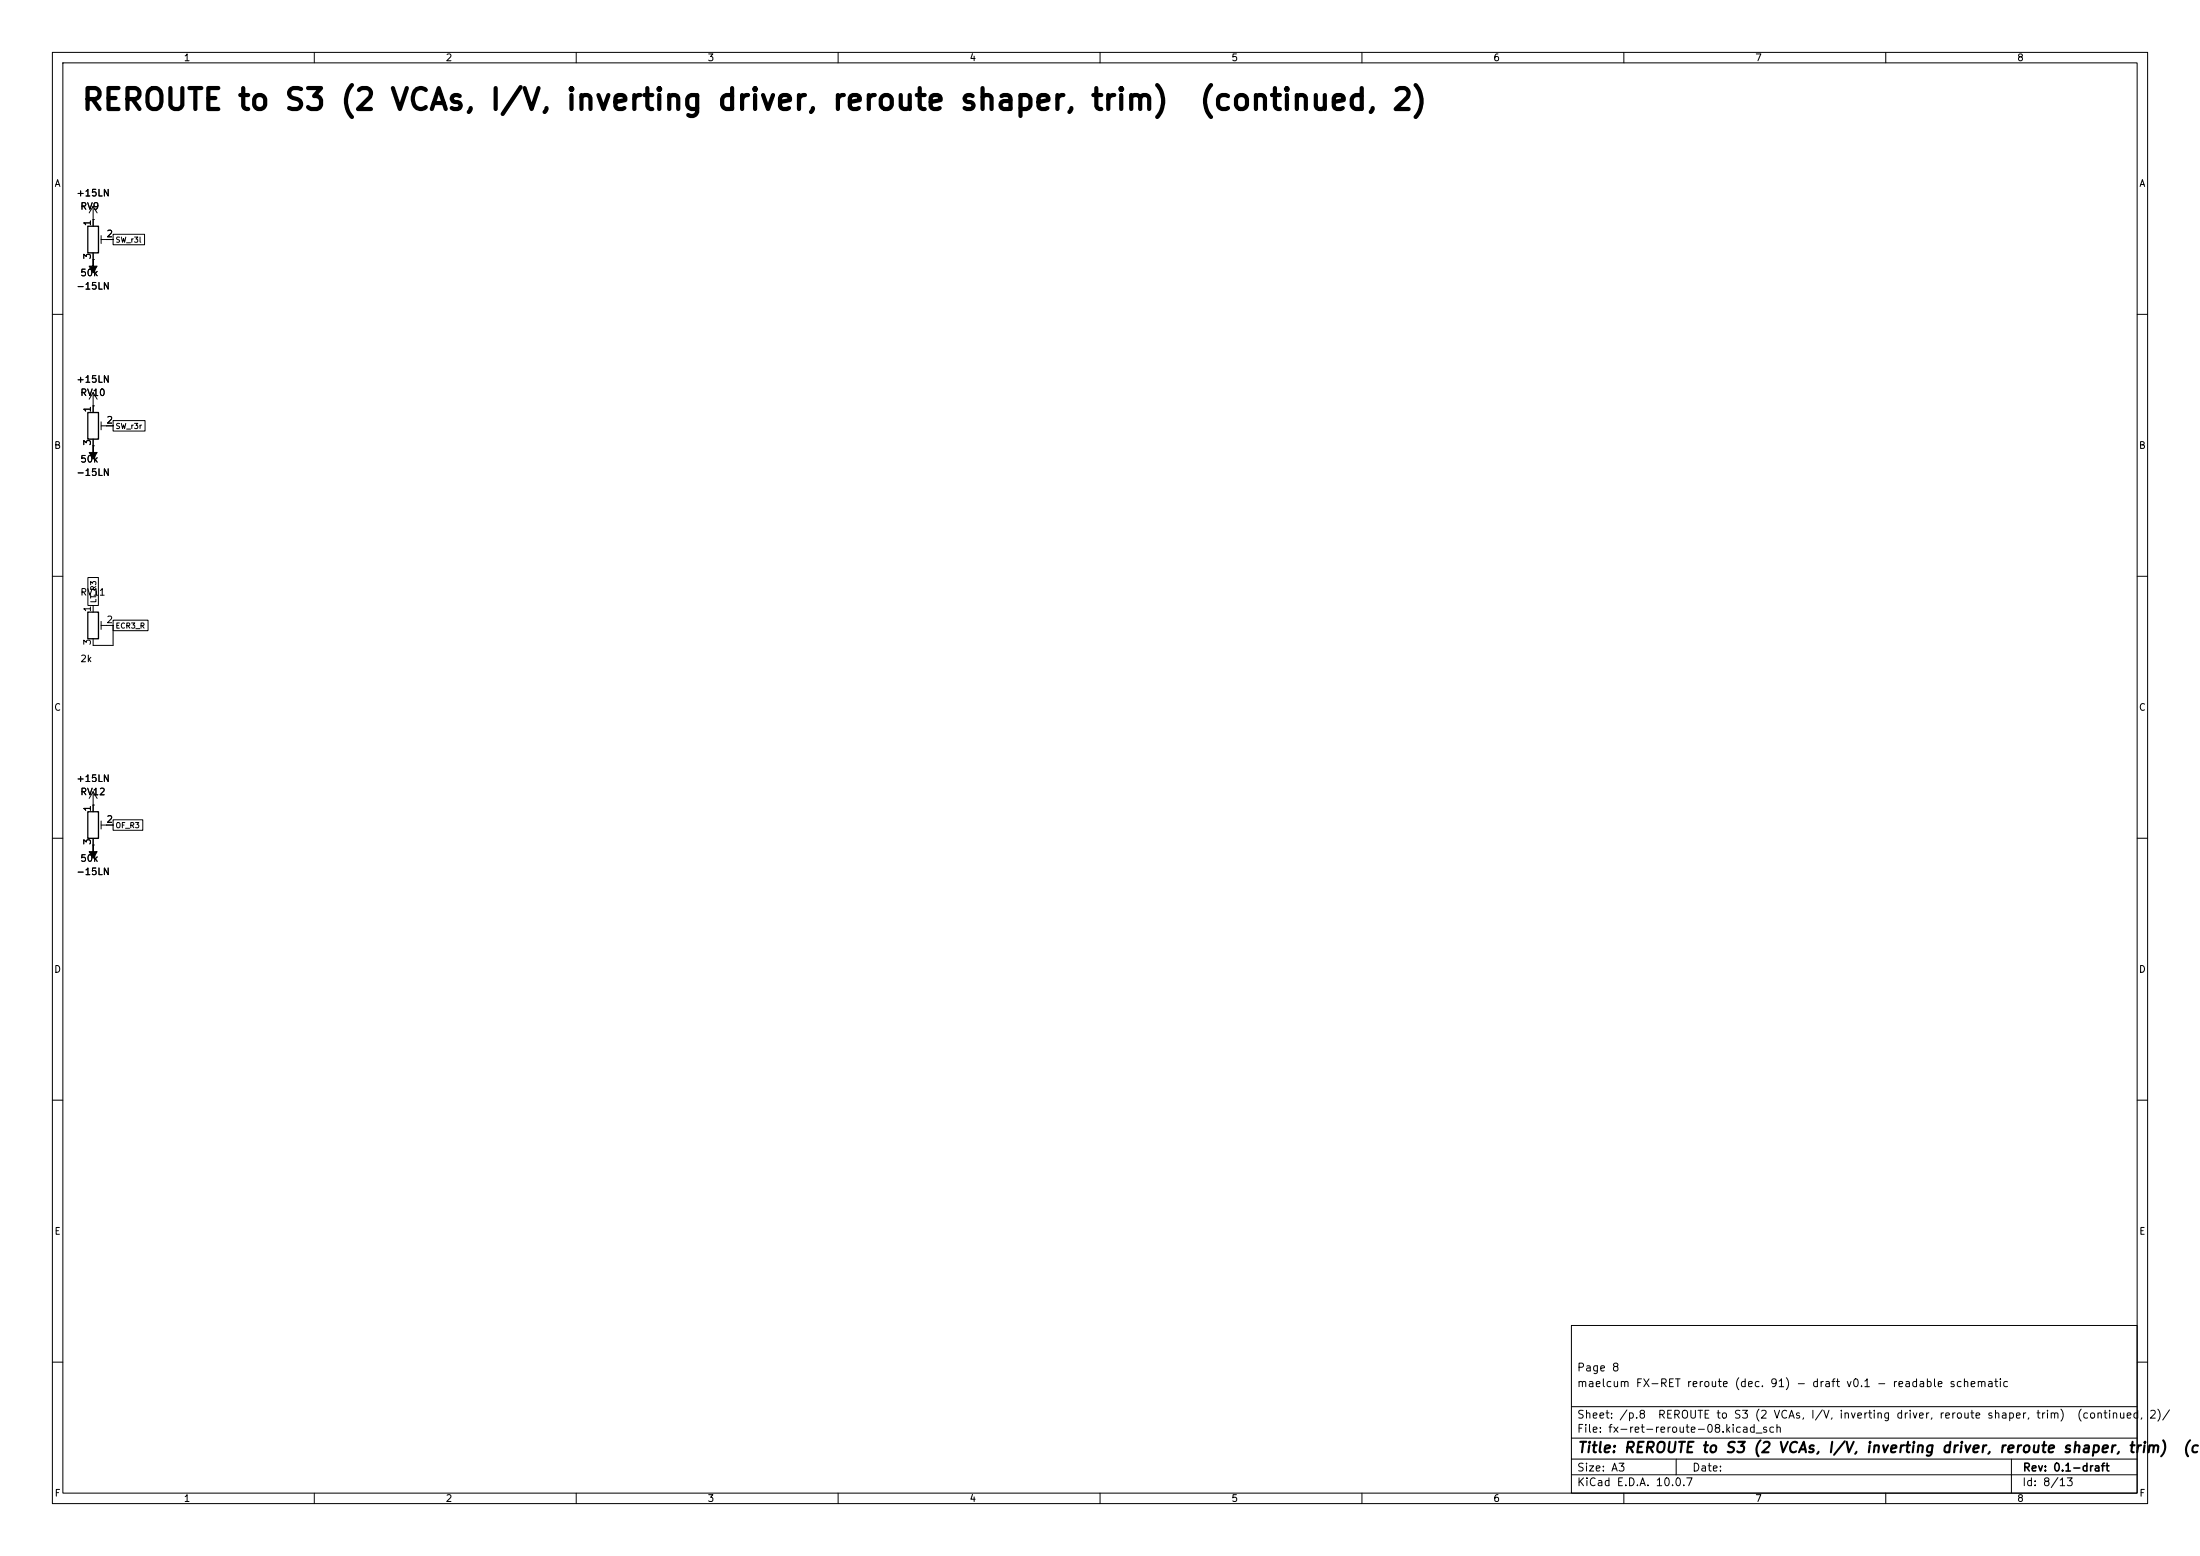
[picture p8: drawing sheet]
<svg xmlns="http://www.w3.org/2000/svg" width="420mm" height="297mm" viewBox="0 0 420 297" stroke-linecap="round" stroke-linejoin="round" font-family="sans-serif">
<g fill="none" stroke="#000" stroke-width=".19">
<path d="M10 10h400v277h-400zM12 12h396v273h-396zM60 10v2M110 10v2M160 10v2M210 10v2M260 10v2M310 10v2M360 10v2M17.8 39.4l-.8 1.2M17.8 39.4l.7 1.2M17.8 39.4v3.8"/>
<path d="M17.8 41.9h.1M17.8 49.5h.1M17.8 48.3v1.2M19.3 45v1.5M19.3 45.7h2.3M21.6 44.7h6v2h-6zM10 60h2M17.8 77.5h.1M17.8 74.9v3.8M17.8 74.9l-.8 1.3M17.8 74.9l.7 1.3M408 60h2"/>
<path d="M17.8 85.1h.1M17.8 83.8v1.3M19.3 80.5v1.5M19.3 81.3h2.3M21.6 80.3h6.1v2h-6.1zM10 110h2M16.8 110.2h2v5.4h-2zM17.8 115.6v1.2M19.3 118.6v1.5M19.3 119.4h2.3M21.6 118.4h6.7v2h-6.7zM21.6 119.4v3.8h-3.8v-1.3"/>
<path d="M408 110h2M10 160h2M17.8 153.7h.1M17.8 151.1v3.8M17.8 151.1l-.8 1.3M17.8 151.1l.7 1.3M19.3 156.7v1.5M19.3 157.5h2.3M21.6 156.5h5.7v2h-5.7zM408 160h2M17.8 161.3h.1M17.8 160v1.3"/>
<path d="M10 210h2M408 210h2M300 253h108v32h-108zM10 260h2M300 278.5h108M300 274.5h108M300 268.5h108M320 278.5v3M384 278.5v6.5M408 260h2M60 285v2M110 285v2"/>
<path d="M160 285v2M210 285v2M260 285v2M300 281.5h108M310 285v2M360 285v2"/>
</g>
<path d="M16.8 43.2h2v5.1h-2zM16.8 78.7h2v5.1h-2zM16.8 116.8h2v5.1h-2zM16.8 154.9h2v5.1h-2z" fill="none" stroke="#000" stroke-width=".25"/>
<path d="M17.8 49.5v1.3h.7l-.7 1.3-.8-1.3h.8zM17.8 85.1v1.3h.7l-.7 1.2-.8-1.2h.8zM17.8 161.3v1.3h.7l-.7 1.2-.8-1.2h.8z" fill="#000" stroke="#000" stroke-width=".19"/>
<g font-size="4">
<text x="15.4" y="22">REROUTE to S3 (2 VCAs, I/V, inverting driver, reroute shaper, trim)</text>
<text x="228.7" y="22">(continued, 2)</text>
</g>
<g font-size="2">
<text x="301" y="277.8">Title: REROUTE to S3 (2 VCAs, I/V, inverting driver, reroute shaper, trim)</text>
<text x="416.5" y="277.8">(co</text>
</g>
<g font-size="1.5">
<text x="300.9" y="262.1">Page 8</text>
<text x="300.9" y="265.1">maelcum FX-RET reroute (dec. 91) - draft v0.1 - readable schematic</text>
<text x="300.9" y="273.8">File: fx-ret-reroute-08.kicad_sch</text>
<text x="300.9" y="271.1">Sheet: /p.8</text>
<text x="316.4" y="271.1">REROUTE to S3 (2 VCAs, I/V, inverting driver, reroute shaper, trim)</text>
<text x="396.4" y="271.1">(continued,</text>
<text x="410.2" y="271.1">2)/</text>
<text x="300.9" y="281.2">Size: A3</text>
<text x="322.9" y="281.2">Date:</text>
<text x="386" y="281.2">Rev: 0.1-draft</text>
<text x="300.9" y="284">KiCad E.D.A. 10.0.7</text>
<text x="385.9" y="284">Id: 8/13</text>
</g>
<g font-size="1.3">
<text x="35" y="12">1</text>
<text x="85" y="12">2</text>
<text x="135" y="12">3</text>
<text x="185" y="12">4</text>
<text x="235" y="12">5</text>
<text x="285" y="12">6</text>
<text x="335" y="12">7</text>
<text x="385" y="12">8</text>
<text x="10.3" y="36">A</text>
<text x="408.3" y="36">A</text>
<text x="14.5" y="37.8">+15LN</text>
<text x="15.2" y="40.3">RV9</text>
<text x="17.6" y="43.3" transform="rotate(-90 17.6 43.3)">1</text>
<text x="20.2" y="45.6">2</text>
<text x="15.2" y="53">50k</text>
<text x="17.6" y="49.6" transform="rotate(-90 17.6 49.6)">3</text>
<text x="14.5" y="55.6">-15LN</text>
<text x="14.5" y="73.4">+15LN</text>
<text x="15.2" y="75.9">RV10</text>
<text x="17.6" y="78.8" transform="rotate(-90 17.6 78.8)">1</text>
<text x="20.2" y="81.1">2</text>
<text x="10.2" y="86">B</text>
<text x="15.2" y="88.6">50k</text>
<text x="17.6" y="85.2" transform="rotate(-90 17.6 85.2)">3</text>
<text x="408.2" y="86">B</text>
<text x="14.5" y="91.1">-15LN</text>
<text x="15.2" y="114">RV11</text>
<text x="17.6" y="116.9" transform="rotate(-90 17.6 116.9)">1</text>
<text x="20.2" y="119.2">2</text>
<text x="17.6" y="123.3" transform="rotate(-90 17.6 123.3)">3</text>
<text x="15.2" y="126.7">2k</text>
<text x="10.2" y="136">C</text>
<text x="408.2" y="136">C</text>
<text x="14.5" y="149.6">+15LN</text>
<text x="15.2" y="152.1">RV12</text>
<text x="17.6" y="155" transform="rotate(-90 17.6 155)">1</text>
<text x="17.6" y="161.4" transform="rotate(-90 17.6 161.4)">3</text>
<text x="20.2" y="157.3">2</text>
<text x="14.5" y="167.3">-15LN</text>
<text x="15.2" y="164.8">50k</text>
<text x="10.2" y="186">D</text>
<text x="408.2" y="186">D</text>
<text x="10.3" y="236">E</text>
<text x="408.3" y="236">E</text>
<text x="10.3" y="286">F</text>
<text x="35" y="287">1</text>
<text x="85" y="287">2</text>
<text x="135" y="287">3</text>
<text x="185" y="287">4</text>
<text x="235" y="287">5</text>
<text x="285" y="287">6</text>
<text x="335" y="287">7</text>
<text x="385" y="287">8</text>
<text x="408.3" y="286">F</text>
</g>
<g font-size="1">
<text x="22" y="46.5">SW_r3l</text>
<text x="22" y="82.1">SW_r3r</text>
<text x="18.6" y="115.2" transform="rotate(-90 18.6 115.2)">LT_R3</text>
<text x="22" y="120.2">ECR3_R</text>
<text x="22" y="158.3">OF_R3</text>
</g>
</svg>
